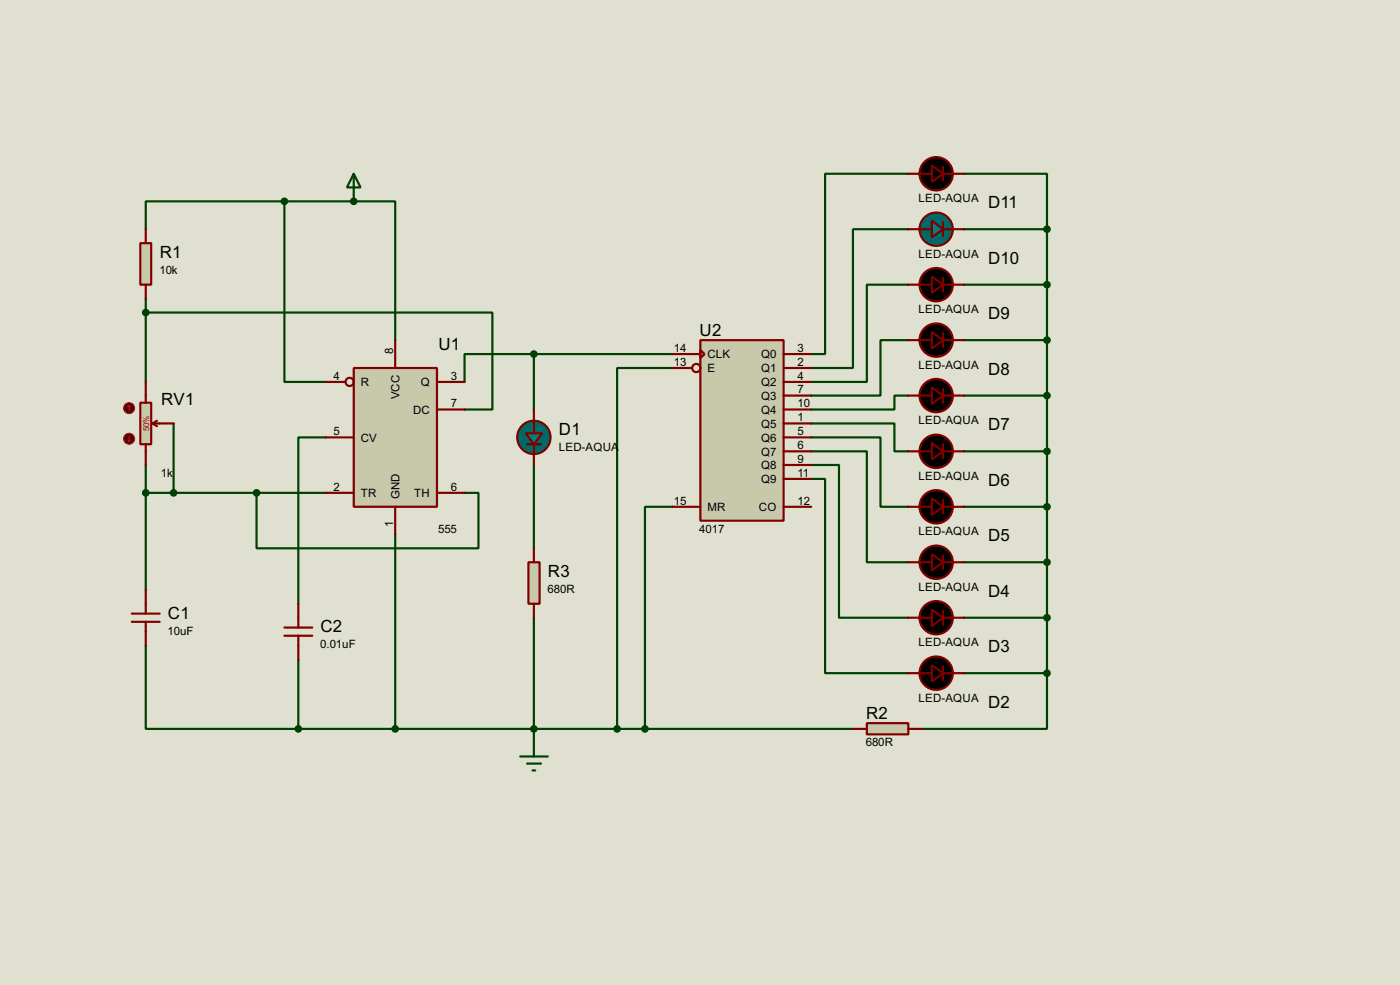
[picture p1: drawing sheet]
<svg xmlns="http://www.w3.org/2000/svg" width="256mm" height="180mm" viewBox="0 0 256 180" stroke-linecap="round" stroke-linejoin="round" font-family="sans-serif">
<path d="M0 0h256.5v180.3h-256.5z" fill="#e0e0d0"/>
<g fill="none" stroke="#004000" stroke-width=".4">
<path d="M166.4 31.8h-15.2v33h-2.6M176.6 31.8h15.2v10.2M26.7 57.2h63.5v17.8h-5.1M26.7 42v-5.1h25.4v33h7.6M26.7 54.7v15.2M166.4 42h-10.1v25.4h-7.7M166.4 52.1h-7.6v17.8h-10.2M176.6 52.1h15.2M176.6 42h15.2M191.8 42v81.2M31.8 77.5v12.7M97.8 64.8h-12.7v5.1"/>
<path d="M97.8 64.8h25.4M97.8 64.8v10.2M123.2 67.4h-10.1v66M148.6 77.5h15.3v5.1h2.5M166.4 62.3h-5.1v10.1h-12.7M166.4 72.4h-2.5v2.6h-15.3M176.6 72.4h15.2M176.6 62.3h15.2M26.7 85.1v22.9M26.7 90.2h33M47 90.2v10.2h40.7v-10.2h-2.6M59.7 80.1h-5v30.4"/>
<path d="M72.4 97.8v35.6M97.8 85.1v15.3M123.2 92.8h-5v40.6M148.6 82.6h10.2v20.3h7.6M148.6 80.1h12.7v12.7h5.1M148.6 85.1h5.1v28h12.7M148.6 87.7h2.6v35.5h15.2M176.6 92.8h15.2M176.6 82.6h15.2M26.7 118.2v15.2h28M97.8 113.1v22.8M176.6 113.1h15.2"/>
<path d="M176.6 102.9h15.2M54.7 133.4h101.6M54.7 120.7v12.7M176.6 123.2h15.2M191.8 123.2v10.2h-22.8"/>
</g>
<circle cx="64.8" cy="36.9" r=".2" fill="#004000"/>
<path d="M52.1 36.9h20.3v25.4" fill="none" stroke="#004000" stroke-width=".4"/>
<path d="M64.8 67.4h15.3v25.4h-15.3z" fill="#c8c8aa" stroke="#800000" stroke-width=".4"/>
<g fill="none" stroke="#800000" stroke-width=".4">
<path d="M59.7 69.9h3.6M72.4 62.3v5.1M80.1 69.9h5M80.1 75h5M59.7 90.2h5.1M59.7 80.1h5.1M72.4 92.8v5M80.1 90.2h5"/>
<circle cx="64" cy="69.9" r=".75"/>
</g>
<path d="M128.3 62.3h15.3v33h-15.3z" fill="#c8c8aa" stroke="#800000" stroke-width=".4"/>
<g fill="none" stroke="#800000" stroke-width=".4">
<path d="M166.4 31.8h4.3M172.8 30.5v2.6M172.8 31.8h3.8M123.2 64.8h5.1M123.2 67.4h3.6M128.3 64.1l.8 .7-.8 .8zM143.6 64.8h5M143.6 67.4h5M143.6 69.9h5M143.6 72.4h5M143.6 75h5M143.6 77.5h5"/>
<path d="M123.2 92.8h5.1M143.6 92.8h5M143.6 80.1h5M143.6 82.6h5M143.6 85.1h5M143.6 87.7h5"/>
<circle cx="127.5" cy="67.4" r=".75"/>
</g>
<g fill="#000" stroke="#800000" stroke-width=".4">
<path d="M170.7 30.3l2.1 1.5-2.1 1.5z"/>
<circle cx="171.5" cy="31.8" r="3.1"/>
</g>
<path d="M170.5 31.8h2M171 31.3h1v1h-1zM171.5 30.8v2" fill="none" stroke="#000040" stroke-width=".2"/>
<circle cx="171.5" cy="42" r="3.1" fill="#006a6a" stroke="#800000" stroke-width=".4"/>
<path d="M168.5 42h2.2M172.8 40.7v2.5M172.8 42h1.8" fill="none" stroke="#800000" stroke-width=".4"/>
<path d="M170.7 40.4l2.1 1.6-2.1 1.5z" fill="#008080" stroke="#800000" stroke-width=".4"/>
<g fill="none" stroke="#800000" stroke-width=".4">
<path d="M166.4 42h2.6M166.4 52.1h4.3M172.8 50.9v2.5M172.8 52.1h3.8M174 42h2.6M166.4 62.3h4.3M166.4 72.4h4.3M172.8 61v2.6M172.8 71.2v2.5M172.8 62.3h3.8M172.8 72.4h3.8M166.4 82.6h4.3"/>
<path d="M166.4 92.8h4.3M172.8 81.3v2.6M172.8 91.5v2.5M172.8 82.6h3.8M172.8 92.8h3.8M166.4 102.9h4.3M166.4 113.1h4.3M172.8 101.7v2.5M172.8 111.8v2.6M172.8 102.9h3.8M172.8 113.1h3.8M166.4 123.2h4.3"/>
<path d="M172.8 122v2.5M172.8 123.2h3.8"/>
</g>
<g fill="#000" stroke="#800000" stroke-width=".4">
<path d="M170.7 50.6l2.1 1.5-2.1 1.5zM170.7 60.8l2.1 1.5-2.1 1.5zM170.7 70.9l2.1 1.5-2.1 1.6zM170.7 81.1l2.1 1.5-2.1 1.5zM170.7 91.2l2.1 1.6-2.1 1.5zM170.7 101.4l2.1 1.5-2.1 1.5zM170.7 111.6l2.1 1.5-2.1 1.5zM170.7 121.7l2.1 1.5-2.1 1.6z"/>
<circle cx="171.5" cy="52.1" r="3.1"/>
<circle cx="171.5" cy="72.4" r="3.1"/>
<circle cx="171.5" cy="62.3" r="3.1"/>
<circle cx="171.5" cy="92.8" r="3.1"/>
<circle cx="171.5" cy="82.6" r="3.1"/>
<circle cx="171.5" cy="113.1" r="3.1"/>
<circle cx="171.5" cy="102.9" r="3.1"/>
<circle cx="171.5" cy="123.2" r="3.1"/>
</g>
<g fill="none" stroke="#000040" stroke-width=".2">
<path d="M170.5 52.1h2M171 51.6h1v1h-1zM171.5 51.1v2M170.5 62.3h2M170.5 72.4h2M171 61.8h1v1h-1zM171 71.9h1v1.1h-1zM171.5 61.3v2M171.5 71.4v2.1M170.5 82.6h2M170.5 92.8h2M171 82.1h1v1h-1z"/>
<path d="M171 92.3h1v1h-1zM171.5 81.6v2M171.5 91.7v2.1M170.5 102.9h2M170.5 113.1h2M171 102.4h1v1h-1zM171 112.6h1v1h-1zM171.5 101.9v2M171.5 112.1v2M170.5 123.2h2M171 122.7h1v1.1h-1zM171.5 122.2v2.1"/>
</g>
<circle cx="97.8" cy="80.1" r="3.1" fill="#006a6a" stroke="#800000" stroke-width=".4"/>
<path d="M97.8 77v2.3M96.6 81.3h2.5M97.8 81.3v1.8" fill="none" stroke="#800000" stroke-width=".4"/>
<path d="M96.3 79.3h3.1l-1.6 2z" fill="#008080" stroke="#800000" stroke-width=".4"/>
<path d="M97.8 75v2.5M97.8 82.6v2.5" fill="none" stroke="#800000" stroke-width=".4"/>
<g fill="#004000" stroke="#004000" stroke-width=".4">
<circle cx="191.8" cy="113.1" r=".5"/>
<circle cx="191.8" cy="102.9" r=".5"/>
<circle cx="191.8" cy="92.8" r=".5"/>
<circle cx="191.8" cy="82.6" r=".5"/>
<circle cx="191.8" cy="72.4" r=".5"/>
<circle cx="191.8" cy="62.3" r=".5"/>
<circle cx="191.8" cy="52.1" r=".5"/>
<circle cx="191.8" cy="42" r=".5"/>
<circle cx="191.8" cy="123.2" r=".5"/>
</g>
<path d="M158.8 132.4h7.6v2h-7.6z" fill="#c8c8aa" stroke="#800000" stroke-width=".4"/>
<path d="M24.2 112.3h5.1M24.2 113.8h5.1M26.7 108v4.3M26.7 113.8v4.4M156.3 133.4h2.5M166.4 133.4h2.6" fill="none" stroke="#800000" stroke-width=".4"/>
<g fill="#004000" stroke="#004000" stroke-width=".4">
<circle cx="118.1" cy="133.4" r=".5"/>
<circle cx="72.4" cy="133.4" r=".5"/>
</g>
<path d="M95.3 138.5h5.1M96.6 139.8h2.5M97.8 135.9v2.6M97.6 141h.5" fill="none" stroke="#004000" stroke-width=".4"/>
<path d="M25.7 73.7h2v7.6h-2z" fill="#c8c8aa" stroke="#800000" stroke-width=".4"/>
<path d="M26.7 69.9v3.8M28 77.5l.8 .5M28 77.5h3.8M28.8 77l-.8 .5M26.7 81.3v3.8" fill="none" stroke="#800000" stroke-width=".4"/>
<circle cx="23.6" cy="74.7" r="1" fill="#400000" stroke="#f00" stroke-width=".2"/>
<path d="M23.7 74.2l-.3 .3M23.7 74.2l.2 .3M23.7 74.2v1" fill="none" stroke="#f00" stroke-width=".2"/>
<circle cx="23.6" cy="80.3" r="1" fill="#400000" stroke="#f00" stroke-width=".2"/>
<path d="M23.7 79.8v1M23.4 80.6l.3 .2M23.9 80.6l-.2 .2" fill="none" stroke="#f00" stroke-width=".2"/>
<g fill="#004000" stroke="#004000" stroke-width=".4">
<circle cx="26.7" cy="90.2" r=".5"/>
<circle cx="31.8" cy="90.2" r=".5"/>
<circle cx="113" cy="133.4" r=".5"/>
</g>
<path d="M25.7 44.5h2v7.6h-2z" fill="#c8c8aa" stroke="#800000" stroke-width=".4"/>
<path d="M26.7 42v2.5M26.7 52.1v2.6M52.1 114.9h5.1M52.1 116.4h5.1M54.7 110.5v4.4M54.7 116.4v4.3" fill="none" stroke="#800000" stroke-width=".4"/>
<g fill="#004000" stroke="#004000" stroke-width=".4">
<circle cx="47" cy="90.2" r=".5"/>
<circle cx="54.6" cy="133.4" r=".5"/>
<circle cx="26.7" cy="57.2" r=".5"/>
<circle cx="97.8" cy="64.8" r=".5"/>
</g>
<path d="M96.8 102.9h2.1v7.6h-2.1z" fill="#c8c8aa" stroke="#800000" stroke-width=".4"/>
<path d="M97.8 100.4v2.5M97.8 110.5v2.6" fill="none" stroke="#800000" stroke-width=".4"/>
<g fill="#004000" stroke="#004000" stroke-width=".4">
<circle cx="97.8" cy="133.4" r=".5"/>
<circle cx="52.1" cy="36.9" r=".5"/>
<circle cx="64.8" cy="36.9" r=".5"/>
</g>
<path d="M64.8 31.8l1.3 2.5h-2.5zM64.8 31.8v5.1" fill="none" stroke="#004000" stroke-width=".4"/>
<g font-size="3.5">
<text x="181" y="38.1">D11</text>
<text x="29.3" y="47.2">R1</text>
<text x="181" y="48.3">D10</text>
<text x="181" y="58.4">D9</text>
<text x="80.3" y="64">U1</text>
<text x="128.2" y="61.4">U2</text>
<text x="181" y="68.6">D8</text>
<text x="29.5" y="74.1">RV1</text>
<text x="102.4" y="79.7">D1</text>
<text x="181" y="78.8">D7</text>
<text x="181" y="88.9">D6</text>
<text x="181" y="99.1">D5</text>
<text x="100.4" y="105.6">R3</text>
<text x="30.8" y="113.2">C1</text>
<text x="181" y="109.2">D4</text>
<text x="58.7" y="115.8">C2</text>
<text x="181" y="119.4">D3</text>
<text x="158.7" y="131.6">R2</text>
<text x="181" y="129.6">D2</text>
</g>
<g font-size="2.4">
<text x="168.3" y="37">LED-AQUA</text>
<text x="168.3" y="47.2">LED-AQUA</text>
<text x="29.2" y="50.1">10k</text>
<text x="168.3" y="57.4">LED-AQUA</text>
<text x="72" y="64.8" transform="rotate(-90 72 64.8)">8</text>
<text x="123.5" y="64.4">14</text>
<text x="129.6" y="65.6">CLK</text>
<text x="139.4" y="65.6">Q0</text>
<text x="146.1" y="64.4">3</text>
<text x="61.1" y="69.5">4</text>
<text x="66.1" y="70.7">R</text>
<text x="77.1" y="70.7">Q</text>
<text x="82.6" y="69.5">3</text>
<text x="123.5" y="67">13</text>
<text x="129.6" y="68.1">E</text>
<text x="139.4" y="68.1">Q1</text>
<text x="139.4" y="70.7">Q2</text>
<text x="146.1" y="67">2</text>
<text x="146.1" y="69.5">4</text>
<text x="146.1" y="72">7</text>
<text x="168.3" y="67.5">LED-AQUA</text>
<text x="73.2" y="73.1" transform="rotate(-90 73.2 73.1)">VCC</text>
<text x="75.7" y="75.8">DC</text>
<text x="82.6" y="74.6">7</text>
<text x="139.4" y="73.2">Q3</text>
<text x="139.4" y="75.8">Q4</text>
<text x="146.1" y="74.6">10</text>
<text x="146.1" y="77.1">1</text>
<text x="168.3" y="77.6">LED-AQUA</text>
<text x="61.1" y="79.7">5</text>
<text x="66.1" y="80.8">CV</text>
<text x="102.4" y="82.6">LED-AQUA</text>
<text x="139.4" y="78.3">Q5</text>
<text x="139.4" y="80.8">Q6</text>
<text x="139.4" y="83.4">Q7</text>
<text x="146.1" y="79.7">5</text>
<text x="146.1" y="82.2">6</text>
<text x="29.5" y="87.3">1k</text>
<text x="61.1" y="89.8">2</text>
<text x="82.6" y="89.8">6</text>
<text x="139.4" y="85.9">Q8</text>
<text x="139.4" y="88.5">Q9</text>
<text x="146.1" y="84.7">9</text>
<text x="146.1" y="87.3">11</text>
<text x="168.3" y="87.8">LED-AQUA</text>
<text x="66.1" y="91">TR</text>
<text x="73.2" y="91.4" transform="rotate(-90 73.2 91.4)">GND</text>
<text x="75.9" y="91">TH</text>
<text x="123.5" y="92.4">15</text>
<text x="129.6" y="93.6">MR</text>
<text x="139" y="93.6">CO</text>
<text x="146.1" y="92.4">12</text>
<text x="72" y="96.5" transform="rotate(-90 72 96.5)">1</text>
<text x="80.3" y="97.5">555</text>
<text x="128.1" y="97.5">4017</text>
<text x="168.3" y="98">LED-AQUA</text>
<text x="100.3" y="108.5">680R</text>
<text x="168.3" y="108.2">LED-AQUA</text>
<text x="30.7" y="116.2">10uF</text>
<text x="58.7" y="118.7">0.01uF</text>
<text x="168.3" y="118.3">LED-AQUA</text>
<text x="168.3" y="128.5">LED-AQUA</text>
<text x="158.6" y="136.6">680R</text>
</g>
<text font-size="1.7" fill="#c00000" x="27.3" y="79" transform="rotate(-90 27.3 79)">50%</text>
</svg>
